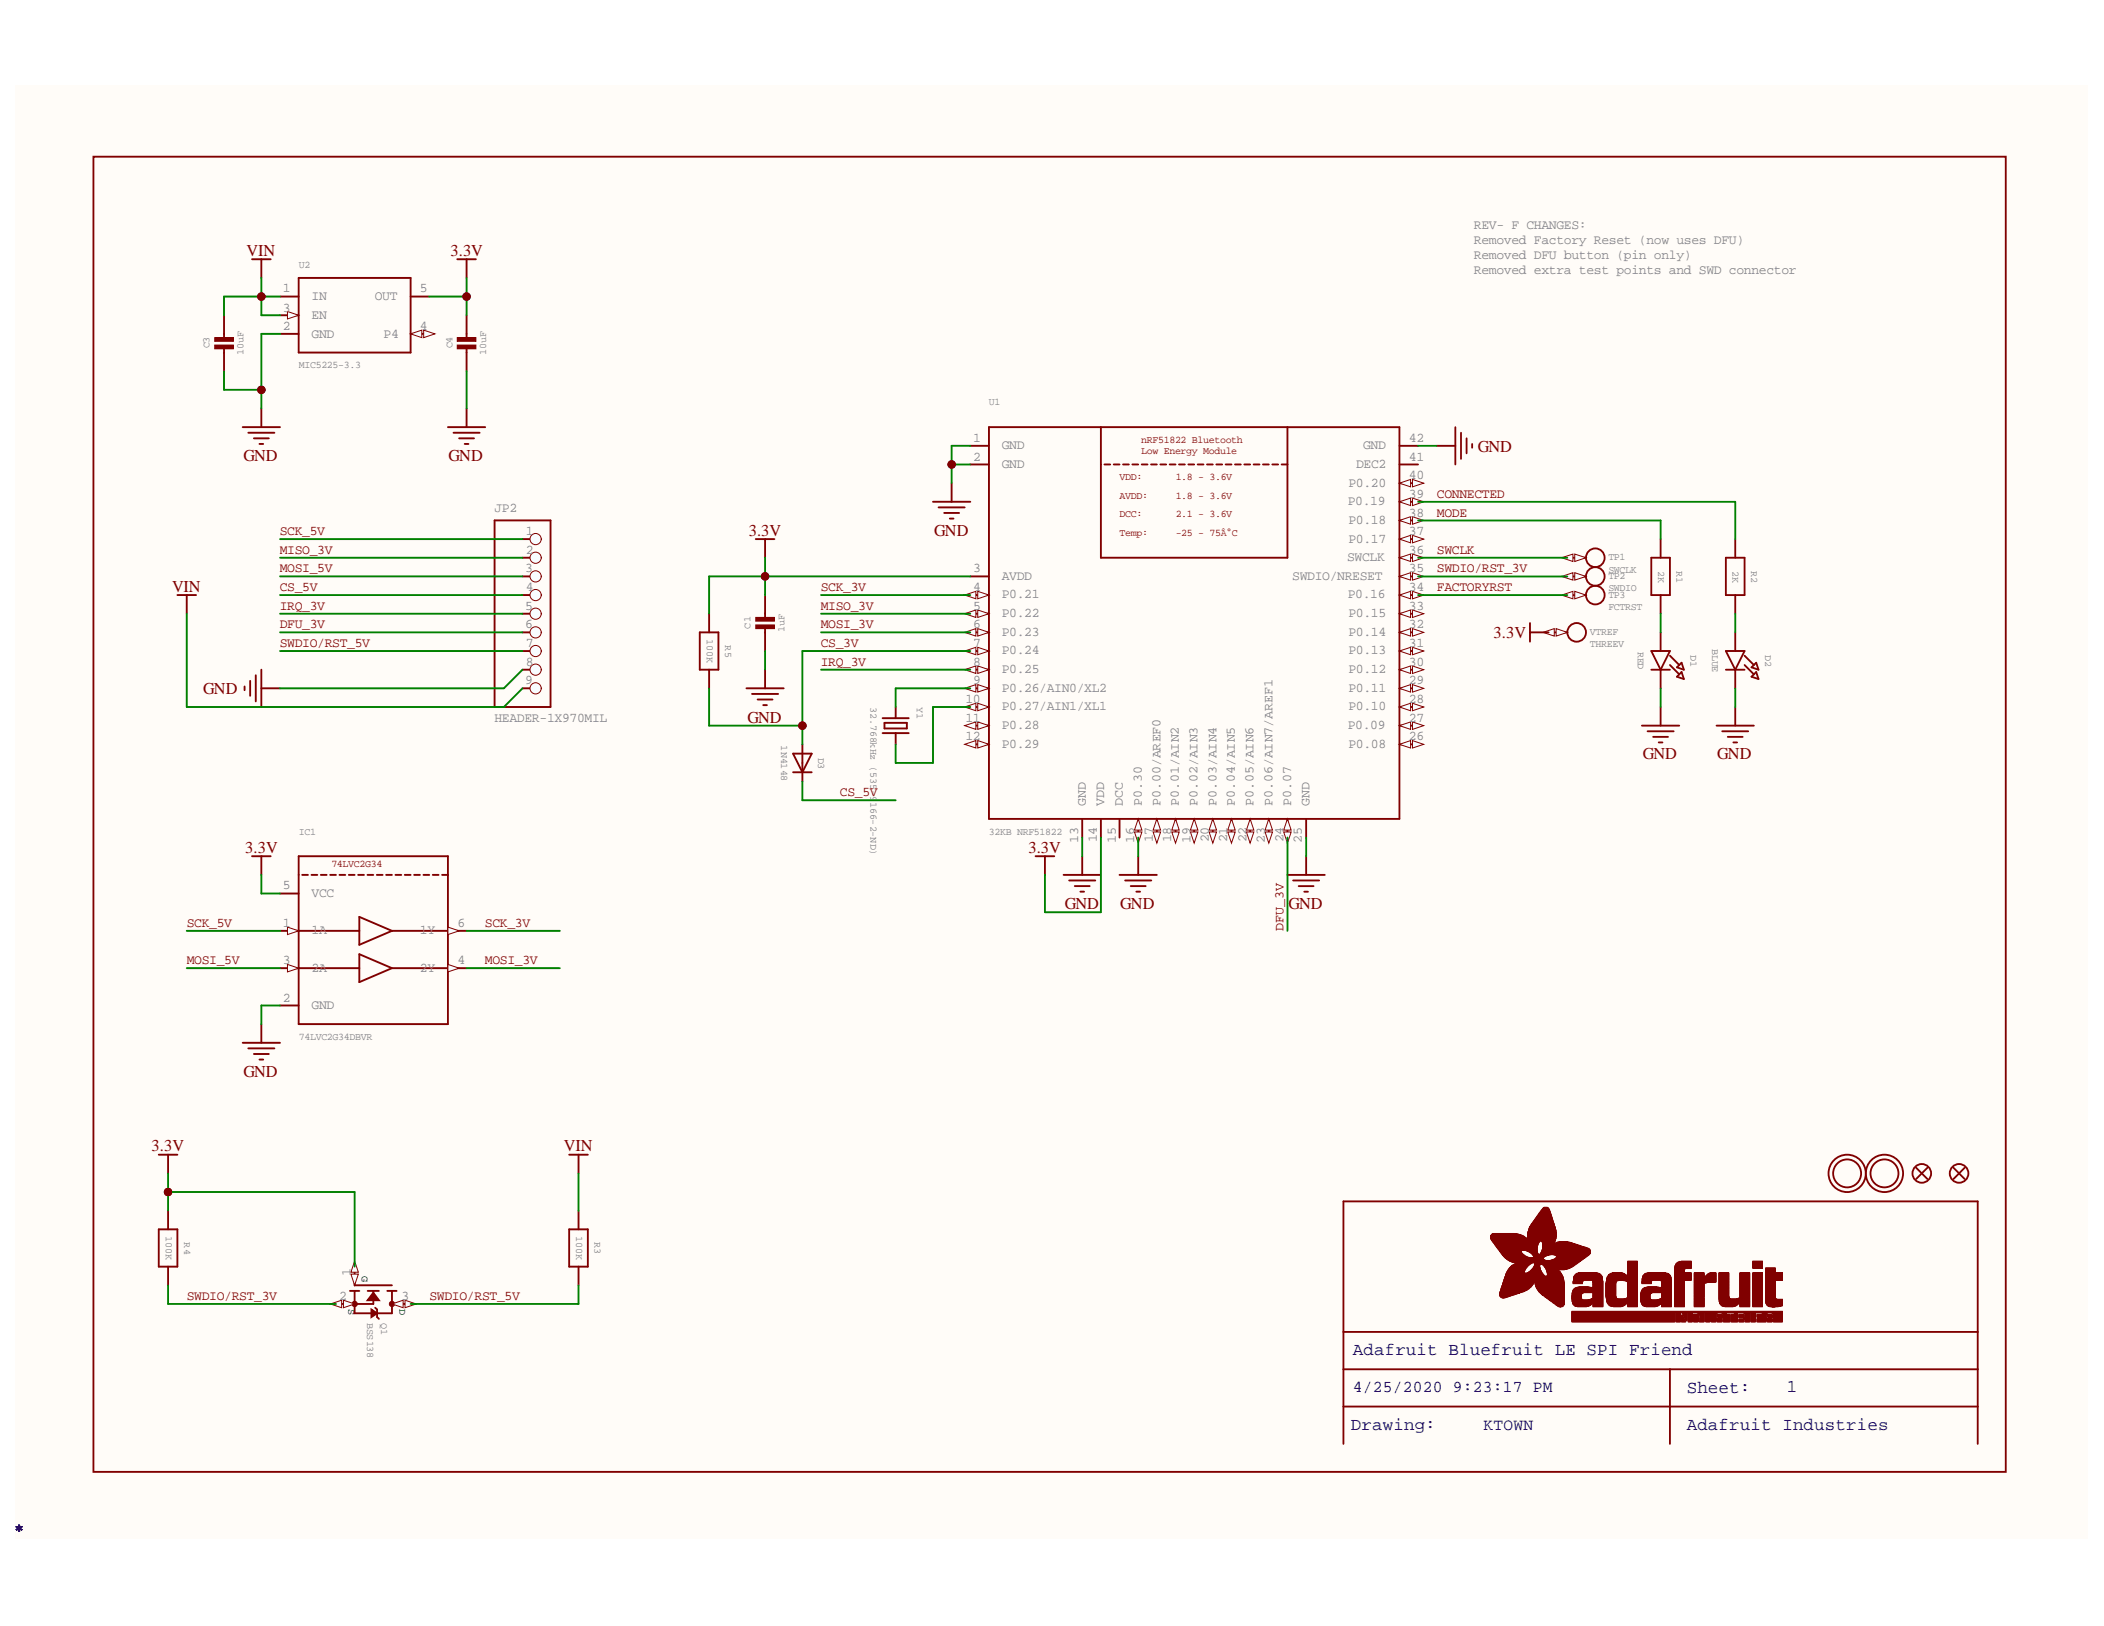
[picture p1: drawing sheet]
# Altium project Adafruit Bluefruit LE SPI Friend.PrjPcb
1 sheet, 25 parts. Net scope: global (net labels, ports and power ports of the same name join across sheets).
Board file: Adafruit Bluefruit LE SPI Friend.PcbDoc

## Sheet Adafruit Bluefruit LE SPI Friend.SchDoc: Adafruit Bluefruit LE SPI Friend
size 282 x 197 mm; Date: 4/25/2020 9:23:17 PM; SheetNumber: 1; Author: KTOWN; Origin: Eagle; GateName_1: G$1; SymbolName_1: FRAME_A4_ADAFRUIT; LibraryName: microbuilder; DeviceSetName: FRAME_A4_ADAFRUIT; Sheet: Sheet:; AdafruitIndustries: Adafruit Industries; Drawing: Drawing:

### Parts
C1  value 1uF  [0805_10MGAP]
C3  value 10uF  [0805-NO]
C4  value 10uF  [0805_10MGAP]
D1  value RED  [CHIPLED_0805_NOOUTLINE]
D2  value BLUE  [CHIPLED_0805_NOOUTLINE]
D3  value 1N4148  [SOD-323]
FID1  FIDUCIAL""  [FIDUCIAL_1MM]  (value not drawn)
FID3  FIDUCIAL""  [FIDUCIAL_1MM]  (value not drawn)
IC1  74LVC2G34DBVR  [SOT23-6]
JP2  HEADER-1X970MIL  [1X09_ROUND_70]
Q1  value BSS138  [SOT23-WIDE@1]
R1  value 2K  [_0805MP]
R2  value 2K  [_0805MP]
R3  value 100K  [0805-NO]
R4  value 100K  [0805-NO]
R5  value 100K  [_0805MP]
TP1  value SWCLK  [PAD-1.5X2.0]
TP2  value SWDIO  [PAD-1.5X2.0]
TP3  value FCTRST  [PAD-1.5X2.0]
U1  value 32KB NRF51822  nRF51822Bluetooth
LowEnergyModule: nRF51822 Bluetooth / Low Energy Module  AVDD: AVDD:  VDD: VDD:  Temp: Temp:  DCC: DCC:  1.8-3.6V: 1.8 - 3.6V  2.1-3.6V: 2.1 - 3.6V  -25-75Â°C: -25 - 75Â°C  [BLE_MODULE_RAYTAC_MDBT40]
U2  value MIC5225-3.3  [SOT23-5]
U$28  MOUNTINGHOLE2.5  [MOUNTINGHOLE_2.5_PLATED]  (value not drawn)
U$29  MOUNTINGHOLE2.5  [MOUNTINGHOLE_2.5_PLATED]  (value not drawn)
VTREF  value THREEV  [PAD-1.5X2.0]
Y1  value 32.768kHz (535-9166-2-ND)  [CRYSTAL_CYL_2X6MM_SMT]

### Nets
3.3V: C1.1 C4.1 IC1.5(VCC) Q1.1(G) R4.1 R5.1 U1.3(AVDD) U1.14(VDD) U2.5(OUT) VTREF.P$1
GND: C1.2 C3.2 C4.2 D1.C D2.C IC1.2(GND) JP2.8 U1.1(GND) U1.2(GND) U1.13(GND) U1.16(P0.30) U1.25(GND) U1.42(GND) U2.2(GND)
VIN: C3.1 JP2.9 R3.1 U2.1(IN) U2.3(EN)
CONNECTED: R2.1 U1.39(P0.19)
CS_3V: D3.A R5.2 U1.7(P0.24)
CS_5V: D3.C JP2.4
DFU_3V: JP2.6 U1.24(P0.07)
FACTORYRST: TP3.P$1 U1.34(P0.16)
IRQ_3V: JP2.5 U1.8(P0.25)
MISO_3V: JP2.2 U1.5(P0.22)
MODE: R1.1 U1.38(P0.18)
MOSI_3V: IC1.4(2Y) U1.6(P0.23)
MOSI_5V: IC1.3(2A) JP2.3
SCK_3V: IC1.6(1Y) U1.4(P0.21)
SCK_5V: IC1.1(1A) JP2.1
SWCLK: TP1.P$1 U1.36(SWCLK)
SWDIO/RST_3V: Q1.2(S) R4.2 TP2.P$1 U1.35(SWDIO/NRESET)
SWDIO/RST_5V: JP2.7 Q1.3(D) R3.2
NetD1_A: D1.A R1.2
NetD2_A: D2.A R2.2
NetU1_9: U1.9(P0.26/AIN0/XL2) Y1.1
NetU1_10: U1.10(P0.27/AIN1/XL1) Y1.2

Not connected (* = marked no-connect by the designer): U1 11(P0.28) 12(P0.29) 15(DCC) 17(P0.00/AREF0) 18(P0.01/AIN2) 19(P0.02/AIN3) 20(P0.03/AIN4) 21(P0.04/AIN5) 22(P0.05/AIN6) 23(P0.06/AIN7/AREF1) 26(P0.08) 27(P0.09) 28(P0.10) 29(P0.11) 30(P0.12) 31(P0.13) 32(P0.14) 33(P0.15) 37(P0.17) 40(P0.20) 41(DEC2); U2 4(P4)

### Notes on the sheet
- REV- F CHANGES:
  Removed Factory Reset (now uses DFU)
  Removed DFU button (pin only)
  Removed extra test points and SWD connector
- Adafruit Bluefruit LE SPI Friend
- 4/25/2020 9:23:17 PM
- Sheet:
- 1
- Drawing:
- KTOWN
- Adafruit Industries
